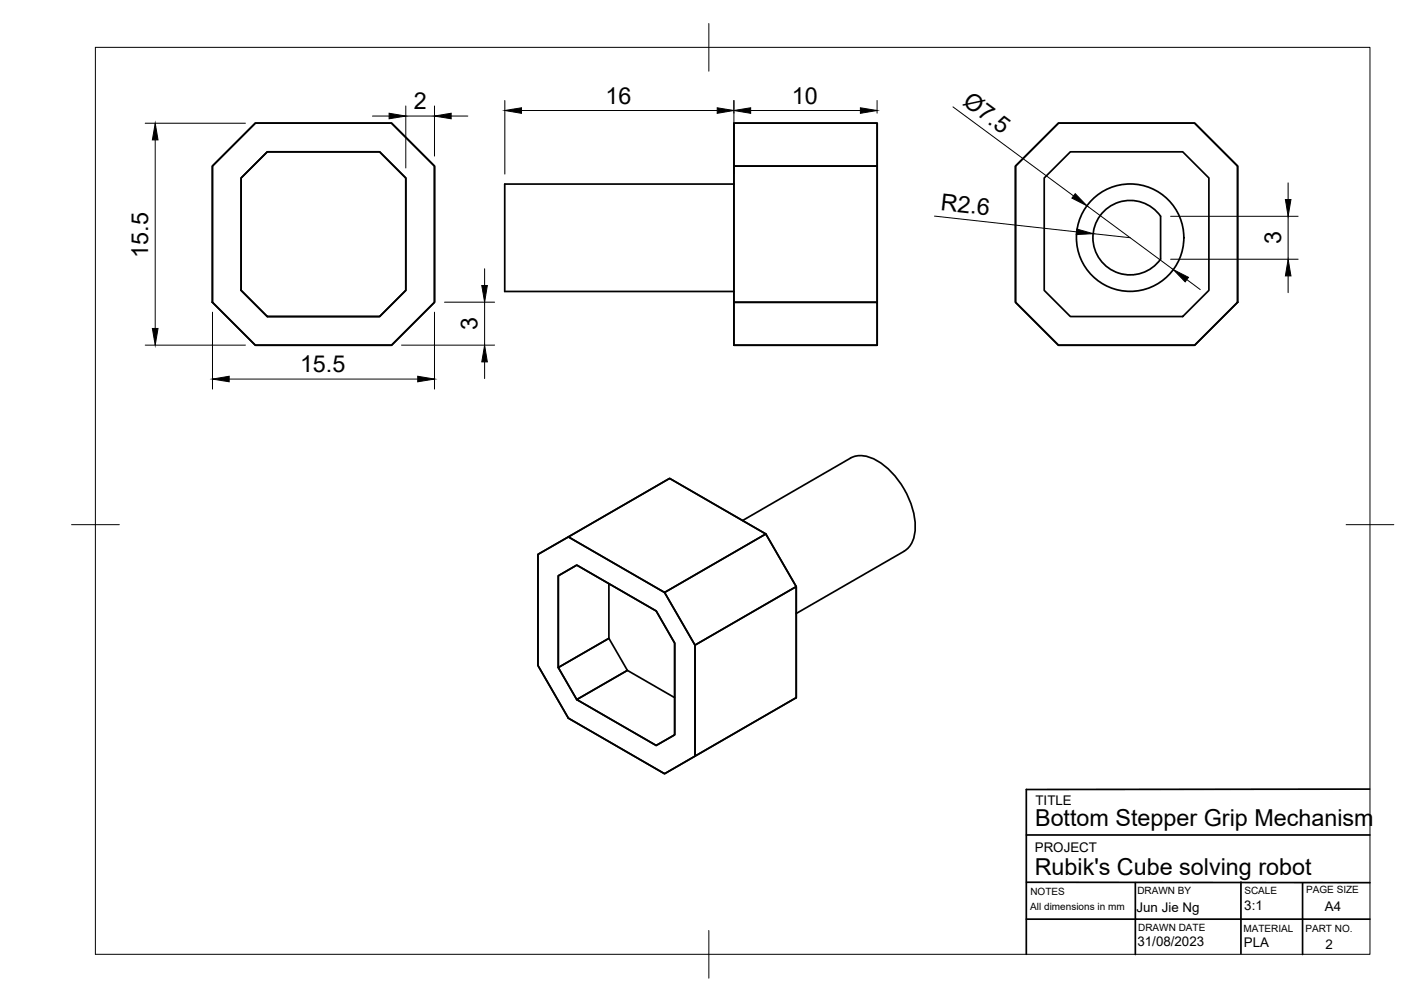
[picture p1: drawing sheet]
<svg xmlns="http://www.w3.org/2000/svg" width="297mm" height="210mm" viewBox="0 0 297 210" stroke-linecap="round" stroke-linejoin="round" font-family="sans-serif">
<!-- layer: Visible -->
<g fill="none" stroke="#000" stroke-width=".36">
<path d="M44.5 34.8l9-9h28.5l9 9v28.5l-9 9h-28.5l-9-9zM56 31.8h23.5l5.5 5.5v23.5l-5.5 5.5h-23.5l-5.5-5.5v-23.5zM153.7 25.8h30v9h-30zM153.7 34.8v28.5h30v9h-30v-9M153.7 38.6h-48v22.5h48M183.7 34.8v28.5M212.7 34.8l9-9h28.6l8.9 9v28.5l-8.9 9h-28.6l-9-9zM224.2 31.8h23.6l5.4 5.5v23.5l-5.4 5.5h-23.6l-5.5-5.5v-23.5zM231.1 44.4a7.8 7.8 0 0 1 12 .9v9a7.8 7.8 0 0 1-11.3 1.5 7.8 7.8 0 0 1-.7-11.4zM119.1 112.5l20.1 11.6 21.2-12.2 6.4 11M155.6 109l22.6-13a5.6 5.6 0 0 1 5.6 .5 17.3 17.3 0 0 1 7.9 14.9 5.2 5.2 0 0 1-2.3 4.1l-22.6 13M160.4 111.9l-20.1-11.7-27.6 15.9v23.3l6.4 11 20.1 11.7 27.6-16v-23.2l-21.2 12.2-6.4-11"/>
<path d="M116.9 120.6l3.9-2.2 16.7 9.6 3.8 6.7v19.2l-3.8 2.3-16.7-9.6 10.6-6.2-3.8-6.7-10.7 6.1zM116.9 139.8l3.9 6.8M127.6 122.3v11.4l-10.7 6.1v-19.2l3.9-2.2 16.7 9.6 3.8 6.7v19.2l-3.8 2.3-16.7-9.6M145.6 135.1v23.3M141.3 146.1l-9.9-5.7-10.6 6.2"/>
<circle cx="236.7" cy="49.8" r="11.3"/>
</g>
<!-- layer: BORDER -->
<path d="M20 9.9h267v190h-267zM148.5 4.9v10M15 109.9h10M282 109.9h10M148.5 194.9v10" fill="none" stroke="#000" stroke-width=".21"/>
<!-- layer: TITLEBLOCK -->
<path d="M215 174.9h72M286.9 165.3l-71.9 .1v34.5M215 192.5h72M215 184.8l72 .1M237.8 184.9v15.1M259.9 184.8v15M272.9 185v15" fill="none" stroke="#000" stroke-width=".36"/>
<!-- layer: FD_Dimensions -->
<g fill="none" stroke="#000" stroke-width=".21">
<path d="M30.4 25.8h21M32.5 29.3v39.5M78 24.3h3.5M85 22.2v13M85 24.3h6M91 22.2v10.5M94.5 24.3h3.5M105.7 21.1v15.4M109.2 23.1h41M153.7 21.1v15.4M157.2 23.1h23M183.7 21.1v2.6"/>
<path d="M199.6 22.4l25.3 18.6M269.8 38.3v3.5M101.5 56.3v3.5M195.7 45.3l29.8 3.3M227.7 43.1l18.1 13.4M229 49l7.7 .8M245.2 45.3h26.7M245.2 54.3h26.7M248.6 58.6l2.8 2.1M269.8 45.3v9M269.8 57.8v3.5M30.4 72.3h21"/>
<path d="M44.5 65.4v16.1M48 79.4h39.5M84.1 72.3h19.5M91 65.4v16.1M93.1 63.3h10.5M101.5 63.3v9M101.5 75.8v3.5"/>
</g>
<g fill="#000" stroke="#000" stroke-width=".21">
<path d="M32.5 25.8l.6 3.5h-1.2zM81.5 23.7l3.5 .6-3.5 .6zM91 24.3l3.5-.6v1.2zM105.7 23.1l3.5-.5v1.1zM150.2 22.6l3.5 .5-3.5 .6zM153.7 23.1l3.5-.5v1.1zM180.2 22.6l3.5 .5-3.5 .6zM100.9 59.8h1.2l-.6 3.5zM225.2 40.6l2.5 2.5-3.2-1.6zM225.6 48l3.4 1-3.6 .1zM245.8 56.5l3.2 1.6-.7 .9zM269.3 41.8h1.1l-.6 3.5z"/>
<path d="M269.8 54.3l.6 3.5h-1.1zM31.9 68.8h1.2l-.6 3.5zM44.5 79.4l3.5-.6v1.2zM87.5 78.8l3.5 .6-3.5 .6zM101.5 72.3l.6 3.5h-1.2z"/>
</g>
<g font-size="4.9">
<text x="86.7" y="22.9">2</text>
<text x="126.9" y="21.7">16</text>
<text x="165.9" y="21.7">10</text>
<text x="201.5" y="21.9" transform="rotate(36 201.5 21.9)">Ø7.5</text>
<text x="196.9" y="43.9" transform="rotate(6 196.9 43.9)">R2.6</text>
<text x="31.1" y="54" transform="rotate(-90 31.1 54)">15.5</text>
<text x="268.4" y="51.2" transform="rotate(-90 268.4 51.2)">3</text>
<text x="100.1" y="69.2" transform="rotate(-90 100.1 69.2)">3</text>
<text x="62.8" y="77.9">15.5</text>
<text x="216.8" y="173.1">Bottom Stepper Grip Mechanism</text>
<text x="216.7" y="183.3">Rubik's Cube solving robot</text>
</g>
<g font-size="2.8">
<text x="216.9" y="168.6">TITLE</text>
<text x="216.8" y="178.5">PROJECT</text>
<text x="238.1" y="191">Jun Jie Ng</text>
<text x="260.6" y="190.6">3:1</text>
<text x="277.5" y="190.7">A4</text>
<text x="238.3" y="198.2">31/08/2023</text>
<text x="260.6" y="198.3">PLA</text>
<text x="277.7" y="198.7">2</text>
</g>
<g font-size="2.1">
<text x="215.8" y="190.5">All dimensions in mm</text>
<text x="215.8" y="187.5">NOTES</text>
<text x="238.3" y="187.3">DRAWN BY</text>
<text x="260.7" y="187.3">SCALE</text>
<text x="273.6" y="187.1">PAGE SIZE</text>
<text x="238.4" y="195.1">DRAWN DATE</text>
<text x="260.5" y="195.3">MATERIAL</text>
<text x="273.5" y="195.3">PART NO.</text>
</g>
</svg>
